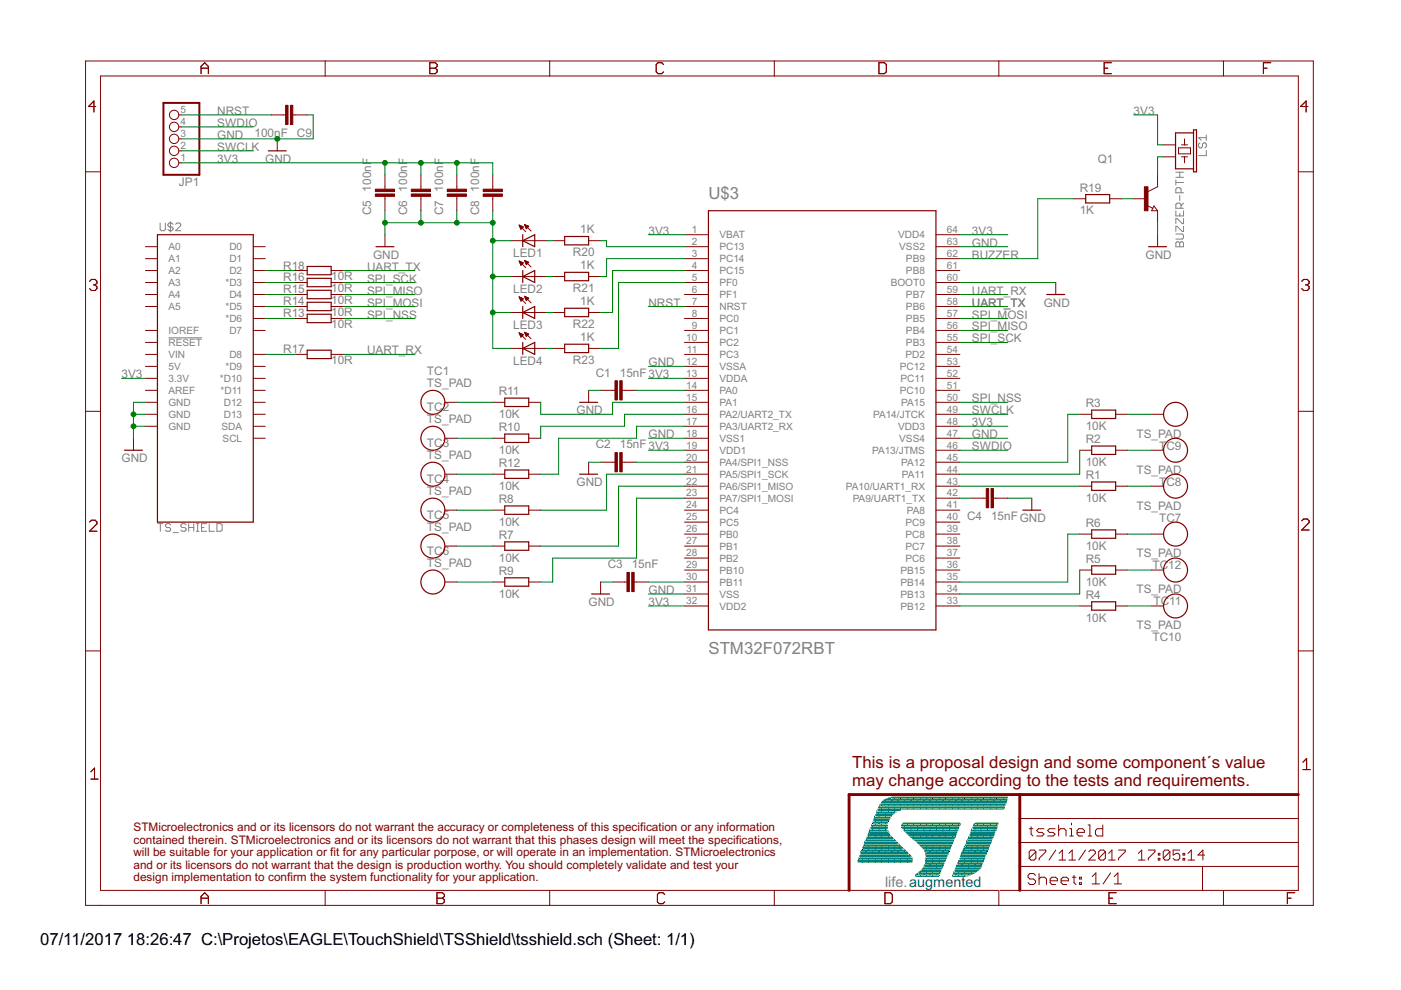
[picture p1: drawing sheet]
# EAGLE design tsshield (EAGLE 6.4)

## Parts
C1  15nF  CC0603  [C0603]
C2  15nF  CC0603  [C0603]
C3  15nF  CC0603  [C0603]
C4  15nF  CC0603  [C0603]
C5  100nF  CC0603  [C0603]
C6  100nF  CC0603  [C0603]
C7  100nF  CC0603  [C0603]
C8  100nF  CC0603  [C0603]
C9  100nF  CC0603  [C0603]
JP1  PINHD-1X5  [1X05]
LED1  LED_E  [LED_1206]
LED2  LED_E  [LED_1206]
LED3  LED_E  [LED_1206]
LED4  LED_E  [LED_1206]
LS1  BUZZER-PTH  [BUZZER-12MM]
Q1  NPN-TRANSISTOR_SOT23  [SOT23]
R1  10K  RR0603  [R0603]
R2  10K  RR0603  [R0603]
R3  10K  RR0603  [R0603]
R4  10K  RR0603  [R0603]
R5  10K  RR0603  [R0603]
R6  10K  RR0603  [R0603]
R7  10K  RR0603  [R0603]
R8  10K  RR0603  [R0603]
R9  10K  RR0603  [R0603]
R10  10K  RR0603  [R0603]
R11  10K  RR0603  [R0603]
R12  10K  RR0603  [R0603]
R13  10R  RR0603  [R0603]
R14  10R  RR0603  [R0603]
R15  10R  RR0603  [R0603]
R16  10R  RR0603  [R0603]
R17  10R  RR0603  [R0603]
R18  10R  RR0603  [R0603]
R19  1K  RR0603  [R0603]
R20  1K  RR0603  [R0603]
R21  1K  RR0603  [R0603]
R22  1K  RR0603  [R0603]
R23  1K  RR0603  [R0603]
TC1  TS_PAD  [TS_PAD]
TC2  TS_PAD  [TS_PAD]
TC3  TS_PAD  [TS_PAD]
TC4  TS_PAD  [TS_PAD]
TC5  TS_PAD  [TS_PAD]
TC6  TS_PAD  [TS_PAD]
TC7  TS_PAD  [TS_PAD]
TC8  TS_PAD  [TS_PAD]
TC9  TS_PAD  [TS_PAD]
TC10  TS_PAD  [TS_PAD]
TC11  TS_PAD  [TS_PAD]
TC12  TS_PAD  [TS_PAD]
U$2  TS_SHIELD  [TS_SHIELD]
U$3  STM32F072RBT  [TQFP64]

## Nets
3V3: C5.1 C6.1 C7.1 C8.1 JP1.1 LS1.+ U$2.3.3V U$3.1(VBAT) U$3.13(VDDA) U$3.19(VDD1) U$3.32(VDD2) U$3.48(VDD3) U$3.64(VDD4)
BUZZER: R19.1 U$3.62(PB9)
GND: C1.2 C2.2 C3.2 C4.1 C5.2 C6.2 C7.2 C8.2 C9.2 JP1.3 LED1.C LED2.C LED3.C LED4.C Q1.2(E) U$2.GND@1(GND) U$2.GND@2(GND) U$2.GND@3(GND) U$3.12(VSSA) U$3.18(VSS1) U$3.31(VSS) U$3.47(VSS4) U$3.60(BOOT0) U$3.63(VSS2)
N$1: C1.1 U$3.14(PA0)
N$2: C2.1 U$3.20(PA4/SPI1_NSS)
N$3: C3.1 U$3.30(PB11)
N$4: C4.2 U$3.42(PA9/UART1_TX)
N$5: R11.2 U$3.15(PA1)
N$6: R10.2 U$3.16(PA2/UART2_TX)
N$7: R12.2 U$3.17(PA3/UART2_RX)
N$8: R8.2 U$3.21(PA5/SPI1_SCK)
N$9: R7.1 TC5.1
N$10: R9.2 U$3.23(PA7/SPI1_MOSI)
N$11: R4.1 U$3.33(PB12)
N$12: R5.1 U$3.34(PB13)
N$13: R6.1 U$3.35(PB14)
N$14: R1.1 U$3.43(PA10/UART1_RX)
N$15: R2.1 U$3.44(PA11)
N$16: R3.1 U$3.45(PA12)
N$17: R15.1 U$2.D4
N$18: R14.1 U$2.D5(*D5)
N$19: R13.1 U$2.D6(*D6)
N$20: R16.1 U$2.D3(*D3)
N$21: R11.1 TC1.1
N$22: R10.1 TC2.1
N$23: R12.1 TC3.1
N$24: R8.1 TC4.1
N$25: R7.2 U$3.22(PA6/SPI1_MISO)
N$26: R9.1 TC6.1
N$27: R4.2 TC10.1
N$28: R5.2 TC11.1
N$29: R6.2 TC12.1
N$30: R1.2 TC7.1
N$31: R2.2 TC8.1
N$32: R3.2 TC9.1
N$37: R18.1 U$2.D2
N$40: R17.1 U$2.D8
N$41: LS1.- Q1.3(C)
N$42: Q1.1(B) R19.2
N$43: LED2.A R21.2
N$44: LED1.A R20.2
N$45: LED3.A R22.2
N$46: LED4.A R23.2
N$47: R20.1 U$3.2(PC13)
N$48: R21.1 U$3.3(PC14)
N$50: R22.1 U$3.4(PC15)
N$51: R23.1 U$3.5(PF0)
NRST: C9.1 JP1.5 U$3.7(NRST)
SPI_MISO: R15.2 U$3.56(PB4)
SPI_MOSI: R14.2 U$3.57(PB5)
SPI_NSS: R13.2 U$3.50(PA15)
SPI_SCK: R16.2 U$3.55(PB3)
SWCLK: JP1.2 U$3.49(PA14/JTCK)
SWDIO: JP1.4 U$3.46(PA13/JTMS)
UART_RX: R17.2 U$3.59(PB7)
UART_TX: R18.2 U$3.58(PB6)
Unconnected: U$2.5V U$2.A0 U$2.A1 U$2.A2 U$2.A3 U$2.A4 U$2.A5 U$2.AREF U$2.D0 U$2.D1 U$2.D7 U$2.D9(*D9) U$2.D10(*D10) U$2.D11(*D11) U$2.D12 U$2.D13 U$2.IOREF U$2.RESET@1(!RESET!) U$2.SCL U$2.SDA U$2.VIN U$3.6(PF1) U$3.8(PC0) U$3.9(PC1) U$3.10(PC2) U$3.11(PC3) U$3.24(PC4) U$3.25(PC5) U$3.26(PB0) U$3.27(PB1) U$3.28(PB2) U$3.29(PB10) U$3.36(PB15) U$3.37(PC6) U$3.38(PC7) U$3.39(PC8) U$3.40(PC9) U$3.41(PA8) U$3.51(PC10) U$3.52(PC11) U$3.53(PC12) U$3.54(PD2) U$3.61(PB8)

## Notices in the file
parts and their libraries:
SparkFun-Boards: Licensing: Creative Commons ShareAlike 4.0 International - https://creativecommons.org/licenses/by-sa/4.0
